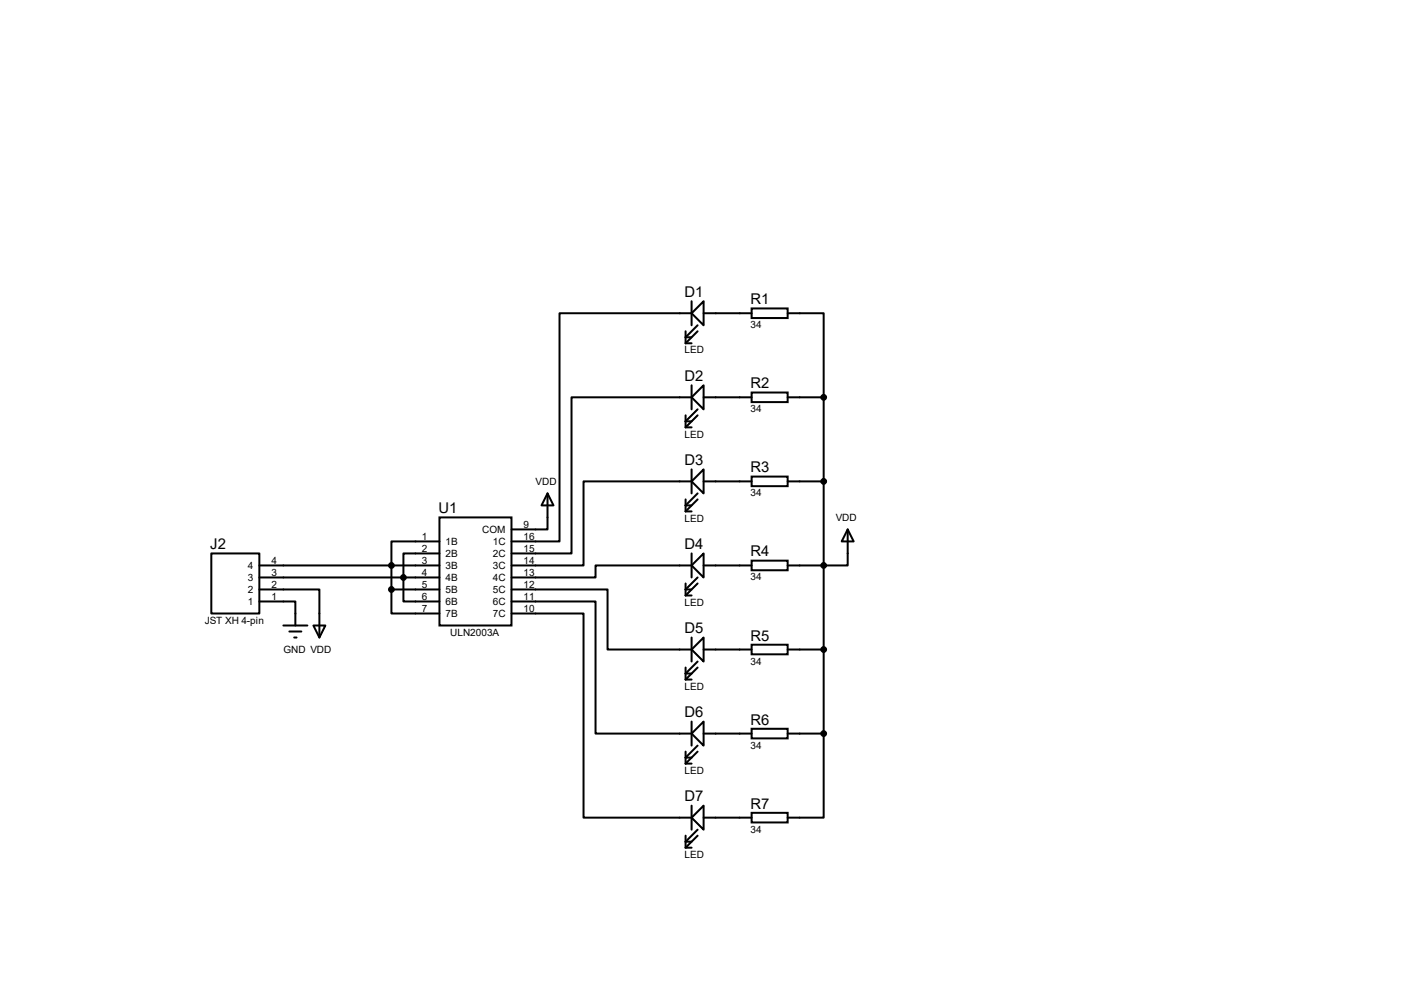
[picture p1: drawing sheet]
<svg xmlns="http://www.w3.org/2000/svg" width="297mm" height="210mm" viewBox="0 0 297 210" stroke-linecap="round" stroke-linejoin="round" font-family="sans-serif">
<g fill="none" stroke="#000" stroke-width=".42">
<path d="M145 72.6h1.3M145 70.1v2.5M146.3 66.3h-27.9v48.2h-10.2M146.3 63.7v5.1M147.6 68.8l-2.6 2.5h1.3M147.6 70.1l-2.6 2.5M148.8 63.7v5.1l-2.5-2.5zM148.8 66.3h10.2M159 65.2h7.6v2.1h-7.6zM166.6 66.3h7.6v17.7M145 87.8v2.6M145 90.4h1.3"/>
<path d="M146.3 84h-25.4v33.1h-12.7M146.3 81.5v5.1M146.3 99.3v5.1M147.6 86.6l-2.6 2.5h1.3M147.6 87.8l-2.6 2.6M148.8 81.5v5.1l-2.5-2.6zM148.8 84h10.2M159 83h7.6v2h-7.6zM166.6 84h7.6M174.2 84v71.2M44.7 117.1h10.2v12.7h-10.2zM54.9 119.6h38.1"/>
<path d="M93 109.4h15.2v22.9h-15.2zM93 114.5h-10.2v10.2M93 117.1h-7.7v10.1h7.7M115.8 104.4l1.3 2.5h-2.5zM115.8 104.4v7.6h-7.6M145 105.6v2.6M145 108.2h1.3M146.3 101.8l2.5-2.5v5.1zM146.3 101.8h-22.9v17.8h-15.2M146.3 119.6h-20.3v2.5h-17.8M146.3 117.1v5M147.6 104.4l-2.6 2.5h1.3"/>
<path d="M147.6 105.6l-2.6 2.6M148.8 117.1v5l-2.5-2.5zM148.8 101.8h10.2M148.8 119.6h10.2M159 100.8h7.6v2h-7.6zM159 118.6h7.6v2h-7.6zM166.6 101.8h7.6M179.3 112l1.3 2.5h-2.5zM179.3 112v7.6h-12.7M54.9 127.2h7.6v5.1M54.9 124.7h12.7v10.1M54.9 122.1h38.1"/>
<path d="M59.9 132.3h5.1M61.2 133.6h2.6M62.2 134.8h.5M66.3 132.3h2.5l-1.2 2.5zM82.8 124.7v5.1h10.2M82.8 124.7h10.2M108.2 124.7h20.3v12.7h17.8M108.2 127.2h17.8v28h20.3M108.2 129.8h15.2v43.1h22.9M145 123.4v2.5M145 125.9h1.3M146.3 134.8v5.1"/>
<path d="M147.6 122.1l-2.6 2.6h1.3M147.6 123.4l-2.6 2.5M147.6 139.9l-2.6 2.6h1.3M148.8 134.8v5.1l-2.5-2.5zM148.8 137.4h10.2M159 136.4h7.6v2h-7.6zM166.6 137.4h7.6M145 141.2v2.5M145 159v2.5M145 143.7h1.3M146.3 152.6v5.1M147.6 141.2l-2.6 2.5"/>
<path d="M147.6 157.7l-2.6 2.5h1.3M147.6 159l-2.6 2.5M148.8 152.6v5.1l-2.5-2.5zM148.8 155.2h10.2M159 154.1h7.6v2.1h-7.6zM166.6 155.2h7.6M174.2 155.2v17.7h-7.6M145 176.7v2.6M145 161.5h1.3M145 179.3h1.3M146.3 172.9l2.5-2.5v5.1zM146.3 170.4v5.1"/>
<path d="M147.6 175.5l-2.6 2.5h1.3M147.6 176.7l-2.6 2.6M148.8 172.9h10.2M159 171.9h7.6v2h-7.6z"/>
</g>
<g fill="#000" stroke="#000" stroke-width=".42">
<circle cx="174.2" cy="84" r=".51"/>
<circle cx="82.8" cy="119.6" r=".51"/>
<circle cx="174.2" cy="101.8" r=".51"/>
<circle cx="174.2" cy="119.6" r=".51"/>
<circle cx="82.8" cy="124.7" r=".51"/>
<circle cx="85.3" cy="122.1" r=".51"/>
<circle cx="174.2" cy="137.4" r=".51"/>
<circle cx="174.2" cy="155.2" r=".51"/>
</g>
<g font-size="3.1">
<text x="144.8" y="62.8">D1</text>
<text x="158.8" y="64.3">R1</text>
<text x="144.8" y="80.6">D2</text>
<text x="158.8" y="82.1">R2</text>
<text x="144.8" y="98.4">D3</text>
<text x="158.8" y="99.9">R3</text>
<text x="92.8" y="108.5">U1</text>
<text x="44.5" y="116.2">J2</text>
<text x="144.8" y="116.2">D4</text>
<text x="158.8" y="117.7">R4</text>
<text x="144.8" y="133.9">D5</text>
<text x="158.8" y="135.5">R5</text>
<text x="144.8" y="151.7">D6</text>
<text x="158.8" y="153.2">R6</text>
<text x="144.8" y="169.5">D7</text>
<text x="158.8" y="171">R7</text>
</g>
<g font-size="2.1">
<text x="158.8" y="69.4">34</text>
<text x="144.8" y="74.8">LED</text>
<text x="158.8" y="87.2">34</text>
<text x="144.8" y="92.5">LED</text>
<text x="113.3" y="102.6">VDD</text>
<text x="158.8" y="105">34</text>
<text x="102" y="112.7">COM</text>
<text x="110.7" y="111.6">9</text>
<text x="144.8" y="110.3">LED</text>
<text x="176.8" y="110.2">VDD</text>
<text x="57.4" y="119.2">4</text>
<text x="89.2" y="114.1">1</text>
<text x="89.2" y="116.7">2</text>
<text x="89.2" y="119.2">3</text>
<text x="94.2" y="115.3">1B</text>
<text x="94.2" y="117.8">2B</text>
<text x="104.3" y="115.3">1C</text>
<text x="104.3" y="117.8">2C</text>
<text x="110.7" y="114.1">16</text>
<text x="110.7" y="116.7">15</text>
<text x="110.7" y="119.2">14</text>
<text x="52.4" y="125.4">2</text>
<text x="52.4" y="122.9">3</text>
<text x="52.4" y="120.4">4</text>
<text x="57.4" y="124.3">2</text>
<text x="57.4" y="121.8">3</text>
<text x="89.2" y="121.8">4</text>
<text x="89.2" y="124.3">5</text>
<text x="94.2" y="120.4">3B</text>
<text x="94.2" y="122.9">4B</text>
<text x="94.2" y="125.4">5B</text>
<text x="104.3" y="120.4">3C</text>
<text x="104.3" y="122.9">4C</text>
<text x="104.3" y="125.4">5C</text>
<text x="110.7" y="121.8">13</text>
<text x="110.7" y="124.3">12</text>
<text x="158.8" y="122.8">34</text>
<text x="43.3" y="131.9">JST XH 4-pin</text>
<text x="52.4" y="128">1</text>
<text x="57.4" y="126.8">1</text>
<text x="89.2" y="126.8">6</text>
<text x="89.2" y="129.4">7</text>
<text x="94.2" y="128">6B</text>
<text x="94.2" y="130.5">7B</text>
<text x="104.3" y="128">6C</text>
<text x="104.3" y="130.5">7C</text>
<text x="110.7" y="126.8">11</text>
<text x="110.7" y="129.4">10</text>
<text x="144.8" y="128.1">LED</text>
<text x="95.2" y="134.5">ULN2003A</text>
<text x="59.9" y="138.1">GND VDD</text>
<text x="158.8" y="140.5">34</text>
<text x="144.8" y="145.9">LED</text>
<text x="158.8" y="158.3">34</text>
<text x="144.8" y="163.7">LED</text>
<text x="158.8" y="176.1">34</text>
<text x="144.8" y="181.4">LED</text>
</g>
</svg>
